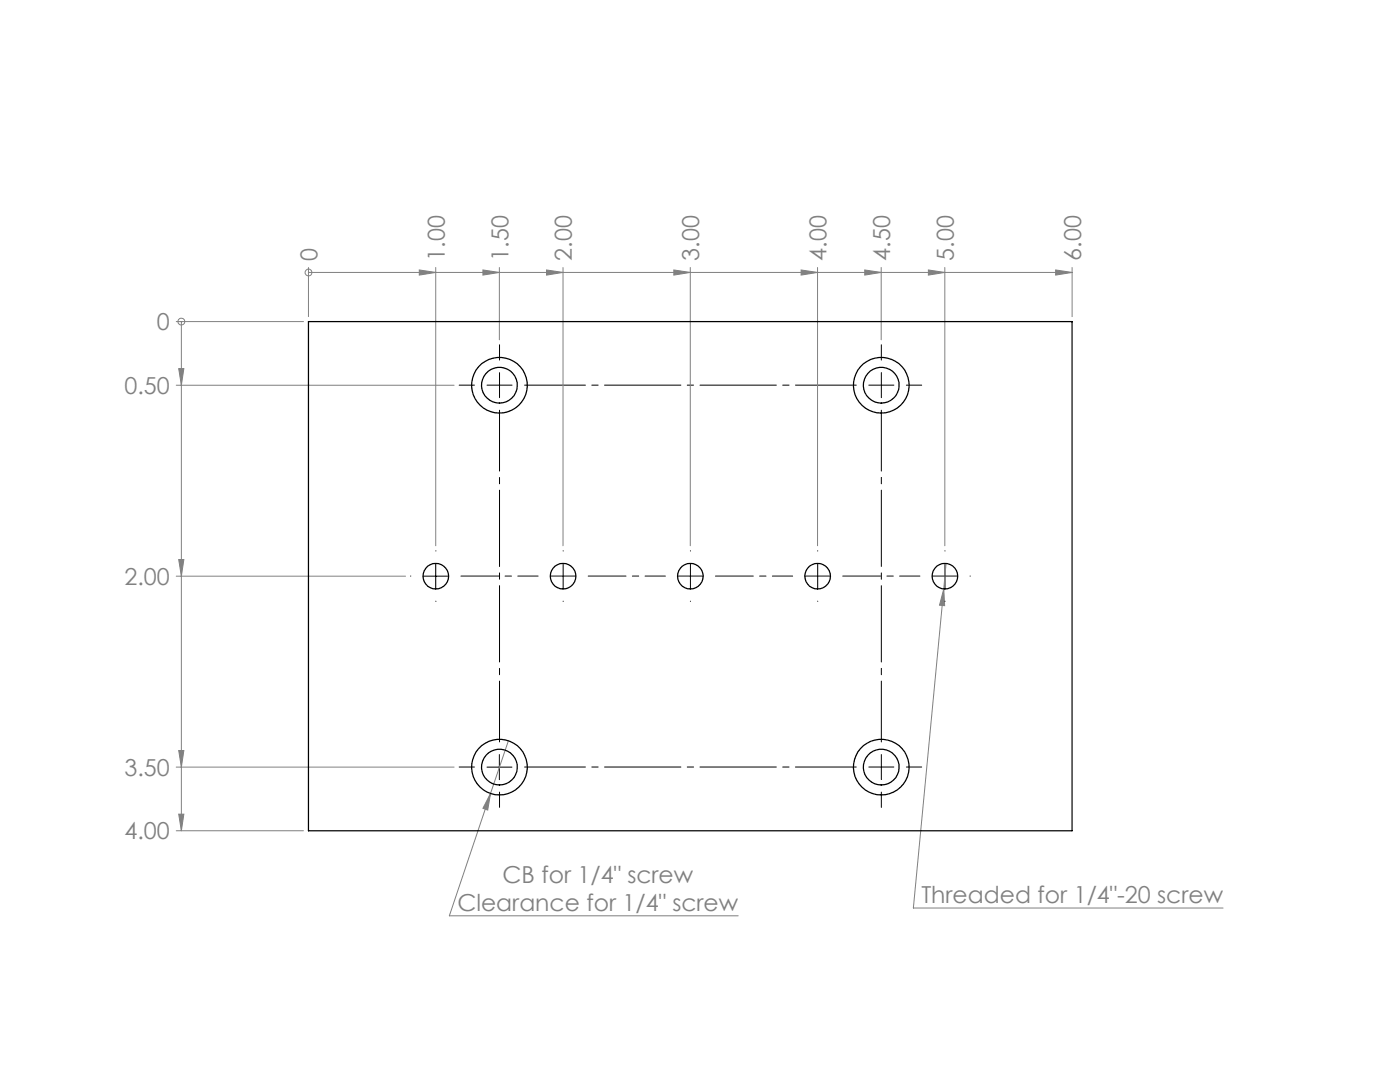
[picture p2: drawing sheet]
<svg xmlns="http://www.w3.org/2000/svg" width="279mm" height="216mm" viewBox="0 0 279 216" stroke-linecap="round" stroke-linejoin="round" font-family="sans-serif">
<g fill="none" stroke="#808080" stroke-width=".2">
<path d="M61.6 54.4h.1M61.6 53.4v9.8M61.6 54.4h152.4M83.7 53.9l3.3 .5-3.3 .5zM87 53.4v55.5M96.4 53.9l3.3 .5-3.3 .5zM99.7 53.4v14.4M109.1 53.9l3.3 .5-3.3 .5zM112.4 53.4v55.5M134.5 53.9l3.3 .5-3.3 .5zM137.8 53.4v55.5M159.9 53.9l3.3 .5-3.3 .5z"/>
<path d="M163.2 53.4v55.5M172.6 53.9l3.3 .5-3.3 .5zM175.9 53.4v14.4M185.3 53.9l3.3 .5-3.3 .5zM188.6 53.4v55.5M210.7 53.9l3.3 .5-3.3 .5zM214 53.4v9.8M35.2 64.2h25.4M35.2 76.9h55.4M35.7 73.6h1l-.5 3.3zM36.2 64.2h.1M36.2 64.2v101.6"/>
<path d="M35.2 115h45.7M35.7 111.7h1l-.5 3.3zM188.3 117.5l.2 3.4-1-.1zM188.3 117.5l-6 63.7h61.8M188.8 112.4l-.5 5.1M35.2 153.1h55.4M35.7 149.8h1l-.5 3.3zM97.9 158.3l-.6 3.3-.9-.3zM101.5 147.8l-11.8 34.9h57.6M35.2 165.8h25.4M35.7 162.5h1l-.5 3.3z"/>
<circle cx="61.6" cy="54.4" r=".68"/>
<circle cx="36.2" cy="64.2" r=".69"/>
</g>
<g fill="none" stroke="#000" stroke-width=".2" stroke-dasharray="15.2 1.3 1.3 1.3">
<path d="M94.7 76.9h-3.1M99.7 76.9v-2.5M99.7 76.9h-2.5M99.7 76.9v2.5M99.7 76.9h2.5M99.7 71.9v-3.1M175.9 76.9v-2.5M175.9 76.9h-2.5M175.9 76.9v2.5M175.9 76.9h2.5M175.9 71.9v-3.1M180.9 76.9h3"/>
<path d="M82 115h-.1M87 110v-.1M87 120h.1M112.4 115v-2.5M112.4 115h-2.5M112.4 115v2.5M112.4 115h2.5M112.4 110v-.1M112.4 120h.1M137.8 115v-2.5M137.8 115h-2.5M137.8 115v2.5"/>
<path d="M137.8 115h2.5M137.8 110v-.1M137.8 120h.1M163.2 115v-2.5M163.2 115h-2.5M163.2 115v2.5M163.2 115h2.5M163.2 110v-.1M163.2 120h.1M188.6 115v-2.5M188.6 115h-2.5M188.6 115v2.5"/>
<path d="M188.6 115h2.5M188.6 110v-.1M188.6 120h.1M193.6 115h.1M94.7 153.1h-3.1M99.7 158.1v3M175.9 153.1v-2.5M175.9 153.1h-2.5M175.9 153.1v2.5M175.9 153.1h2.5M175.9 158.1v3M180.9 153.1h3"/>
</g>
<path d="M104.7 76.9h66.2M99.7 148.1v-66.2M104.7 153.1h66.2M175.9 148.1v-66.2" fill="none" stroke="#000" stroke-width=".2" stroke-dasharray="15.2 1.3 1.3 1.3" stroke-dashoffset="3.1"/>
<path d="M92 115h15.4M117.4 115h15.4M142.8 115h15.4M168.2 115h15.4" fill="none" stroke="#000" stroke-width=".2" stroke-dasharray="15.2 1.3 1.3 1.3" stroke-dashoffset="7.7"/>
<path d="M84.5 115h5M87 112.5v5M97.2 153.1h5M99.7 150.6v5" fill="none" stroke="#000" stroke-width=".2"/>
<g fill="#808080">
<path d="M35.7 73.6h1l-.5 3.3zM35.7 111.7h1l-.5 3.3zM35.7 149.8h1l-.5 3.3zM35.7 162.5h1l-.5 3.3z"/>
<path d="M83.7 53.9l3.3 .5-3.3 .5zM96.4 53.9l3.3 .5-3.3 .5zM109.1 53.9l3.3 .5-3.3 .5zM134.5 53.9l3.3 .5-3.3 .5zM159.9 53.9l3.3 .5-3.3 .5zM172.6 53.9l3.3 .5-3.3 .5zM185.3 53.9l3.3 .5-3.3 .5zM210.7 53.9l3.3 .5-3.3 .5z"/>
<path d="M97.9 158.3l-1.5 3 .9 .3zM188.3 117.5l-.8 3.3 1 .1z"/>
</g>
<g fill="none" stroke="#000" stroke-width=".25">
<path d="M61.6 64.2h152.4v101.6h-152.4z"/>
<circle cx="99.7" cy="76.9" r="5.6"/>
<circle cx="99.7" cy="76.9" r="3.6"/>
<circle cx="175.9" cy="76.9" r="5.6"/>
<circle cx="175.9" cy="76.9" r="3.6"/>
<circle cx="87" cy="115" r="2.55"/>
<circle cx="112.4" cy="115" r="2.55"/>
<circle cx="137.8" cy="115" r="2.55"/>
<circle cx="163.2" cy="115" r="2.55"/>
<circle cx="188.6" cy="115" r="2.55"/>
<circle cx="99.7" cy="153.1" r="5.6"/>
<circle cx="99.7" cy="153.1" r="3.6"/>
<circle cx="175.9" cy="153.1" r="5.6"/>
<circle cx="175.9" cy="153.1" r="3.6"/>
</g>
<g font-size="4.7" fill="#808080">
<text x="63.4" y="52" transform="rotate(-90 63.4 52)">0</text>
<text x="88.8" y="52" transform="rotate(-90 88.8 52)">1.00</text>
<text x="101.5" y="52" transform="rotate(-90 101.5 52)">1.50</text>
<text x="114.2" y="52" transform="rotate(-90 114.2 52)">2.00</text>
<text x="139.6" y="52" transform="rotate(-90 139.6 52)">3.00</text>
<text x="165" y="52" transform="rotate(-90 165 52)">4.00</text>
<text x="177.7" y="52" transform="rotate(-90 177.7 52)">4.50</text>
<text x="190.3" y="52" transform="rotate(-90 190.3 52)">5.00</text>
<text x="215.7" y="52" transform="rotate(-90 215.7 52)">6.00</text>
<text x="31.3" y="65.9">0</text>
<text x="24.8" y="78.6">0.50</text>
<text x="24.8" y="116.7">2.00</text>
<text x="24.8" y="154.8">3.50</text>
<text x="24.8" y="167.5">4.00</text>
<text x="100.3" y="176.1">CB for 1/4&quot; screw</text>
<text x="91.3" y="181.7">Clearance for 1/4&quot; screw</text>
<text x="183.9" y="180.1">Threaded for 1/4&quot;-20 screw</text>
</g>
</svg>
